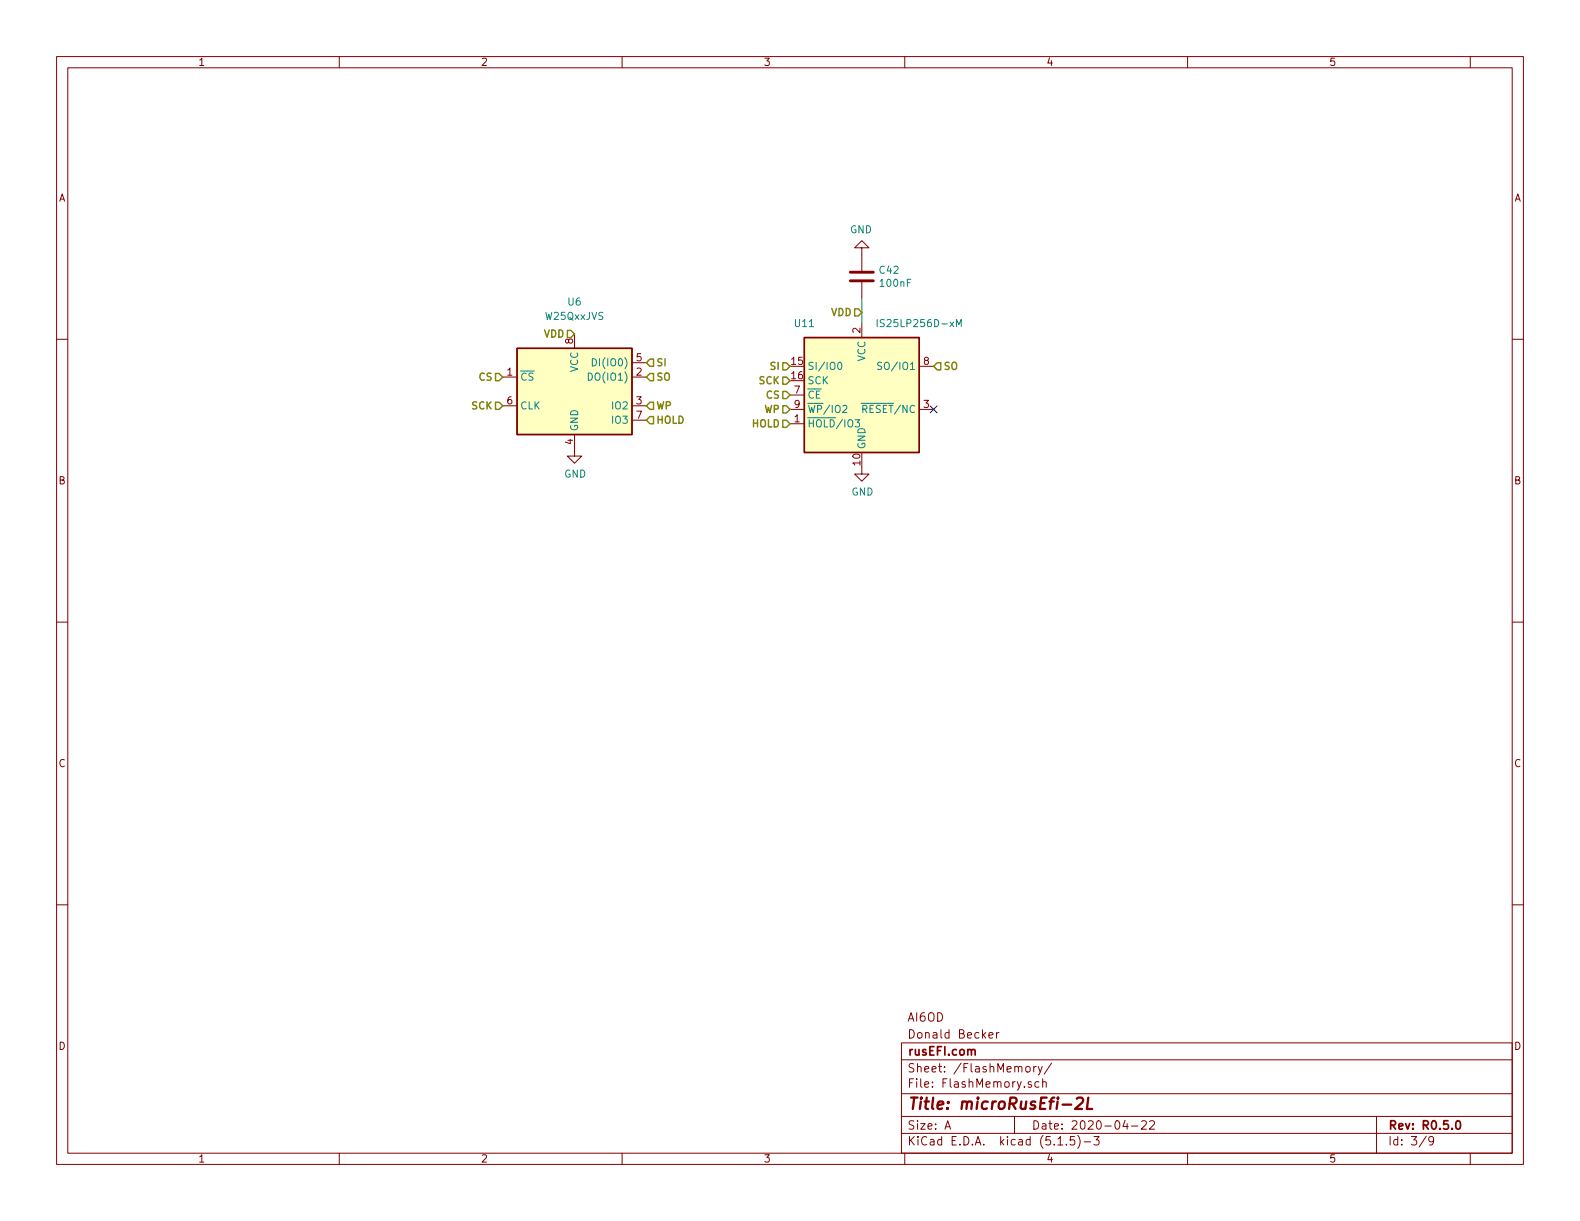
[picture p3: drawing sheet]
<svg xmlns="http://www.w3.org/2000/svg" width="279mm" height="216mm" viewBox="0 0 279 216" stroke-linecap="round" stroke-linejoin="round" font-family="sans-serif">
<g fill="none" stroke="#840000" stroke-width=".18">
<path d="M10 10h259.4v195.9h-259.4zM12 12h255.4v191.9h-255.4zM60 10v2M110 10v2M160 10v2M210 10v2M260 10v2M10 60h2M101.6 59.1v2.5M152.4 43.8h1.3l-1.3-1.3-1.3 1.3h1.3v4.1M152.4 49.9v2.8M152.4 57.2v2.5"/>
<path d="M267.4 60h2M88.9 66.7h2.5M88.9 71.8h2.5M101.6 76.8v3.8h1.3l-1.3 1.3-1.3-1.3h1.3M111.8 66.7h2.5M111.8 71.8h2.5M111.8 64.1h2.5M111.8 74.3h2.5M139.7 74.9h2.5M139.7 72.4h2.5M139.7 69.9h2.5M162.6 72.4h2.5"/>
<path d="M162.6 64.8h2.5M152.4 82.6v1.2h1.3l-1.3 1.3-1.3-1.3h1.3M10 110h2M267.4 110h2M10 160h2M267.4 160h2M159.4 184.4h108v19.5h-108zM159.4 197.4h108M159.4 193.4h108M159.4 187.4h108M167.1 199.7l.5-1.5 .5 1.5M167.2 199.2h.8"/>
<path d="M174.9 183.1l.7-.2-.1-.2-.4-.1-.2 .2 .1 .7h.5M176.2 182.6v1M176.7 182.6l-.5 .3M179.4 197.4v3M181.5 188.7l.2-.1 .4 .1v.7l-.2 .2-.4-.2zM182.4 191.3h-.4l-.2 .2 .1 .2 .5 .1v.4h-.6M182.8 188.6v1M183.2 188.6l-.4 .2M183.6 188.6l.3 1M183.7 191.3h-.4l-.3 .2 .1 .6 .2 .2 .4-.1M184.3 188.6l-.5 1.3-.2 .2M184.4 191.4l.2-.1h.3l.1 1"/>
<path d="M184.4 190.8v1.5M186 188l-1.3 1.9M199 198.1l-.4 1.1h.9M199.3 198.7v1M200.1 199.1h1.1M201.9 198.3l.2-.1h.3l.3 .1v.3v.2l-.9 .9h.9M203.3 198.3l.2-.1h.4l.2 .1 .1 .3-1 1.1h1M243.4 197.4v6.5M60 203.9v2M110 203.9v2M159.4 200.4h108M160 203.9v2"/>
<path d="M187.1 202.5h.8M188.6 202.3v.2M190 201h-.7l-.1 .7 .2-.2 .5 .1 .2 .2-.1 .5-.2 .2-.6-.2M190.6 200.8a1.71 1.71 0 0 1 0 2.2M191.7 201.9h1.2M193.4 201h1l-.5 .5 .4 .2v.6l-.2 .2-.7-.2M210 203.9v2M252.2 200.9l-1.2 1.9M253.5 201.6l-.3 .3-.4-.1-.1-.2v-.4l.1-.2h.4l.2 .1a1.19 1.19 0 0 1-.2 1.3l-.4 .1M260 203.9v2"/>
</g>
<path d="M171.8 185.8a.36 .36 0 0 1 .3-.2 .36 .36 0 0 1 .3 .2v.8M257.6 198.3l.3-.1a.94 .94 0 0 1 0 1.5l-.4-.3-.1-.6z" fill="none" stroke="#840000" stroke-width=".3"/>
<path d="M190.4 194.3l.3-.2h.5l.3 .2v.4l-.1 .2-1.3 1.2h1.2M192.5 194.1l-.3 2h.9" fill="none" stroke="#840000" stroke-width=".41"/>
<g fill="#ffffc2" stroke="#ffffc2" stroke-width=".18">
<path d="M142.2 59.7h20.4v20.3h-20.4z"/>
<path d="M91.4 61.6h20.4v15.2h-20.4z"/>
</g>
<path d="M142.2 59.7h20.4v20.3h-20.4zM91.4 61.6h20.4v15.2h-20.4z" fill="none" stroke="#840000" stroke-width=".25"/>
<path d="M155.1 56.5v1.3M169.1 57.8v-1.3l.5 .9 .4-.9v1.3M104 66a.64 .64 0 0 1 .8 .6 .64 .64 0 0 1-.8 .6zM104.7 63.4a.64 .64 0 0 1 .8 .7 .64 .64 0 0 1-.8 .6zM148.3 64.2l.1-.1a.67 .67 0 0 1 .5 .6 .67 .67 0 0 1-.5 .6l-.2-.2-.1-.3zM149 71.8l.5-.1 .3 .3-.1 .2-.7 .7h.8M151.2 74.2h.8l-.4 .5 .3 .1v.6l-.5 .1-.2-.1M152.3 71.3h1.3M152.6 72.3l.7-.1v-.4l-.2-.1h-.5v1.2M155.9 64.1h-.5l-.2 .1v.3l.6 .3 .1 .3-.2 .2h-.5" fill="none" stroke="#008484" stroke-width=".18"/>
<path d="M150.4 49.7h4M150.4 48.1h4" fill="none" stroke="#840000" stroke-width=".51"/>
<path d="M152.4 52.7v4.5" fill="none" stroke="#008400" stroke-width=".18"/>
<g fill="none" stroke="#848400" stroke-width=".25">
<path d="M100.3 58.4h.7l.6 .7-.6 .6h-.7zM151.1 54.6h.7l.6 .6-.6 .7h-.7zM87.6 66h.7l.6 .7-.6 .6h-.7zM87.6 71.1h.7l.6 .7-.6 .6h-.7zM114.9 63.5h.7v1.3h-.7l-.6-.7zM114.9 66h.7v1.3h-.7l-.6-.6zM114.9 73.7h.7v1.2h-.7l-.6-.6zM114.9 71.1h.7v1.3h-.7l-.6-.6zM138.4 64.1h.7l.6 .7-.6 .6h-.7zM138.4 71.8h.7l.6 .6-.6 .6h-.7zM138.4 74.3h.7l.6 .6-.6 .7h-.7zM138.4 69.2h.7l.6 .7-.6 .6h-.7z"/>
<path d="M138.4 66.7h.7l.6 .6-.6 .6h-.7zM165.7 64.1h.7v1.3h-.7l-.6-.6z"/>
</g>
<path d="M164.5 71.8l1.2 1.2M165.7 71.8l-1.2 1.2" fill="none" stroke="#000084" stroke-width=".18"/>
<text font-size="2.8" fill="#840000" x="160.4" y="196.2">Title: microRusEfi-2L</text>
<g font-size="2.1" fill="#840000">
<text x="160.4" y="183.6">Donald Becker</text>
<text x="160.4" y="180.6">AI6OD</text>
<text x="160.4" y="189.6">Sheet: /FlashMemory/</text>
<text x="160.4" y="186.6">rusEFI.com</text>
<text x="160.4" y="192.3">File: FlashMemory.sch</text>
<text x="160.4" y="202.5">KiCad E.D.A. kicad (5.1.5)-3</text>
<text x="160.4" y="199.7">Size: A</text>
<text x="182.4" y="199.7">Date: 2020-04-22</text>
<text x="245.4" y="199.7">Rev: R0.5.0</text>
<text x="245.4" y="202.5">Id: 3/9</text>
</g>
<g font-size="1.8" fill="#840000">
<text x="35" y="11.6">1</text>
<text x="85" y="11.6">2</text>
<text x="135" y="11.6">3</text>
<text x="185" y="11.6">4</text>
<text x="235" y="11.6">5</text>
<text x="10.4" y="35.6">A</text>
<text x="267.8" y="35.6">A</text>
<text x="152.1" y="58.9" transform="rotate(-90 152.1 58.9)">2</text>
<text x="101.3" y="60.8" transform="rotate(-90 101.3 60.8)">8</text>
<text x="112.5" y="63.9">5</text>
<text x="140" y="64.5">15</text>
<text x="163.3" y="64.5">8</text>
<text x="89.7" y="66.4">1</text>
<text x="89.7" y="71.5">6</text>
<text x="112.5" y="66.4">2</text>
<text x="112.5" y="71.5">3</text>
<text x="140" y="67.1">16</text>
<text x="140.5" y="69.6">7</text>
<text x="112.5" y="74">7</text>
<text x="140.5" y="74.7">1</text>
<text x="140.5" y="72.1">9</text>
<text x="163.3" y="72.1">3</text>
<text x="101.3" y="78.6" transform="rotate(-90 101.3 78.6)">4</text>
<text x="152.1" y="82.2" transform="rotate(-90 152.1 82.2)">10</text>
<text x="10.4" y="85.6">B</text>
<text x="267.8" y="85.6">B</text>
<text x="10.4" y="135.6">C</text>
<text x="267.8" y="135.6">C</text>
<text x="10.4" y="185.6">D</text>
<text x="267.8" y="185.6">D</text>
<text x="35" y="205.5">1</text>
<text x="85" y="205.5">2</text>
<text x="135" y="205.5">3</text>
<text x="185" y="205.5">4</text>
<text x="235" y="205.5">5</text>
</g>
<g font-size="1.8" fill="#008484">
<text x="150.3" y="41.2">GND</text>
<text x="155.6" y="48.4">C42</text>
<text x="155.8" y="50.7">100nF</text>
<text x="96.4" y="56.6">W25QxxJVS</text>
<text x="100.5" y="54">U6</text>
<text x="140.6" y="57.8">U11</text>
<text x="156" y="57.8">IS25LP256D-xM</text>
<text x="102.2" y="65.8" transform="rotate(-90 102.2 65.8)">VCC</text>
<text x="105.5" y="64.8">DI(IO0)</text>
<text x="142.7" y="65.4">SI/IO0</text>
<text x="153" y="63.9" transform="rotate(-90 153 63.9)">VCC</text>
<text x="156.2" y="65.4">SO/IO1</text>
<text x="91.9" y="67.3">CS</text>
<text x="104.6" y="67.3">DO(IO1)</text>
<text x="142.7" y="67.9">SCK</text>
<text x="142.7" y="70.5">CE</text>
<text x="91.9" y="72.4">CLK</text>
<text x="102.2" y="76.3" transform="rotate(-90 102.2 76.3)">GND</text>
<text x="108.4" y="72.4">IO2</text>
<text x="108.4" y="74.9">IO3</text>
<text x="142.7" y="75.6">HOLD/IO3</text>
<text x="142.7" y="73">WP/IO2</text>
<text x="153.1" y="73">RESET/NC</text>
<text x="153" y="79.5" transform="rotate(-90 153 79.5)">GND</text>
<text x="99.8" y="84.5">GND</text>
<text x="150.6" y="87.6">GND</text>
</g>
<g font-size="1.8" fill="#848400">
<text x="96.2" y="59.7">VDD</text>
<text x="147" y="55.9">VDD</text>
<text x="115.9" y="64.8">SI</text>
<text x="136.4" y="65.4">SI</text>
<text x="166.7" y="65.4">SO</text>
<text x="84.8" y="67.3">CS</text>
<text x="115.9" y="67.3">SO</text>
<text x="134.3" y="67.9">SCK</text>
<text x="135.6" y="70.5">CS</text>
<text x="83.5" y="72.4">SCK</text>
<text x="115.9" y="74.9">HOLD</text>
<text x="115.9" y="72.4">WP</text>
<text x="133.1" y="75.6">HOLD</text>
<text x="135.2" y="73">WP</text>
</g>
</svg>
